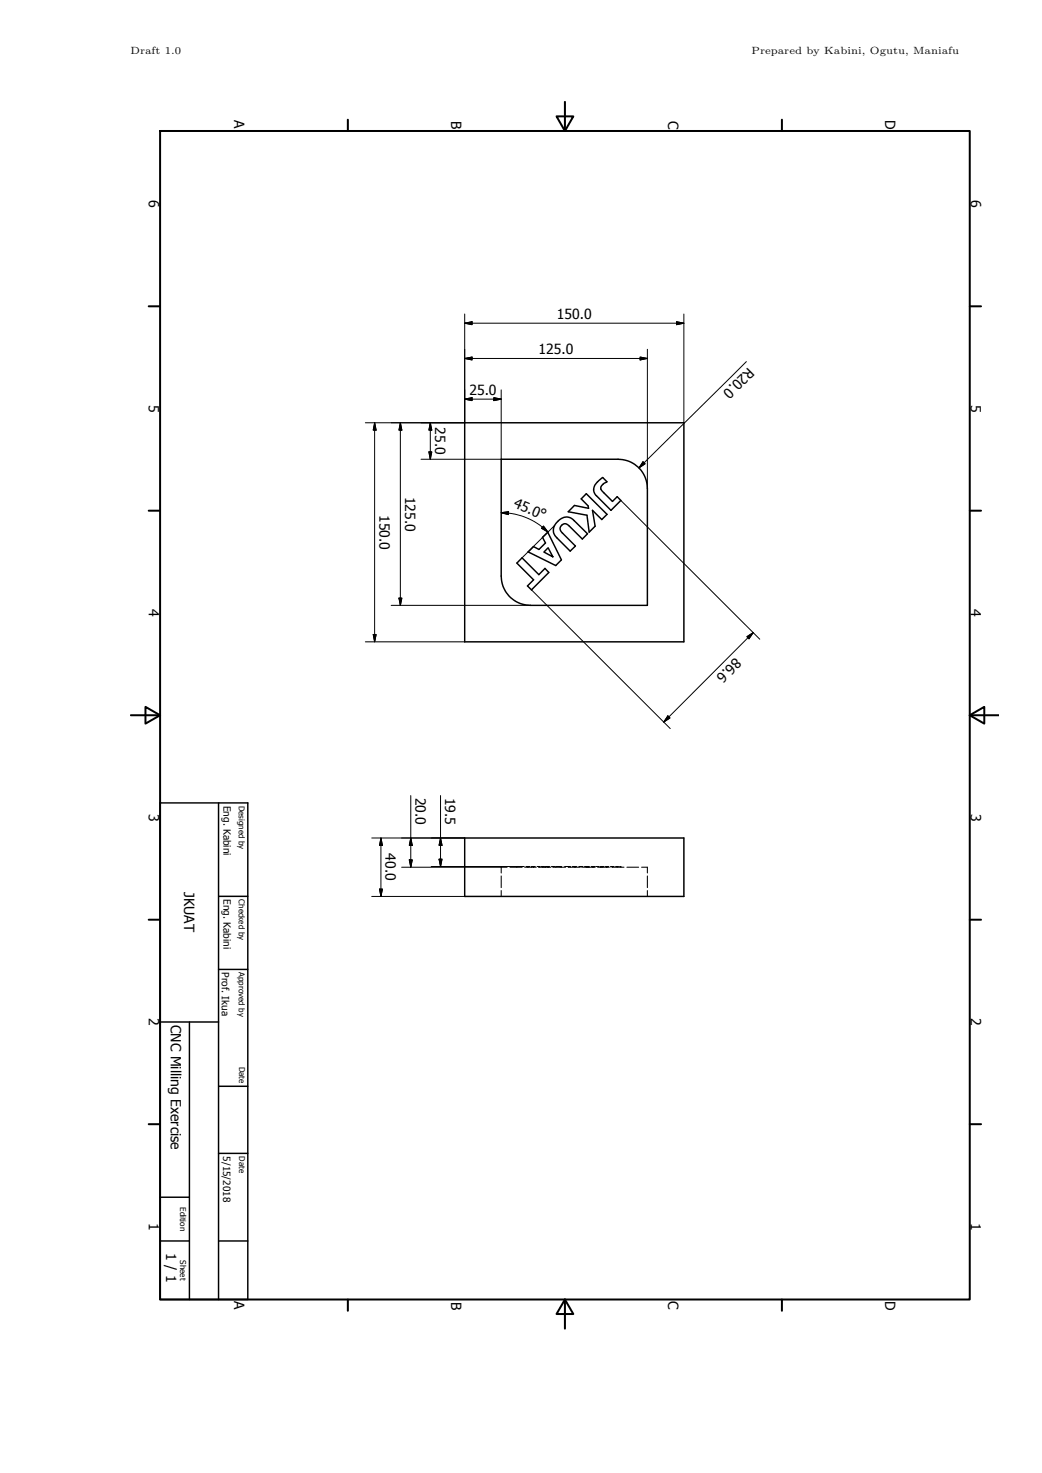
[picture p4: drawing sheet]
<svg xmlns="http://www.w3.org/2000/svg" width="210mm" height="297mm" viewBox="0 0 210 297" stroke-linecap="round" stroke-linejoin="round" font-family="sans-serif">
<g fill="none" stroke="#000" stroke-width=".3">
<path d="M93.7 85.2h44.1v44.2h-44.1zM101 92.6h23.6a5.9 5.9 0 0 1 5.9 5.9v23.6h-23.6a5.9 5.9 0 0 1-5.9-5.9zM120.3 97.3l1.2-1 .8 .8a1.44 1.44 0 0 0-1.1 1.6l2.2 2.4 1-1 .7 .8-2 2-3-3.1a1.79 1.79 0 0 1 .2-2.5zM105.2 112.5l3.4 3.4 1.2-1.3 .8 .8-3.5 3.5-.8-.8 1.2-1.2-3.3-3.4zM109.3 108.4l1.1-1.1 2.7 5.6-1.1 1.1-5.6-2.7 1.1-1.1 1.1 .6 1.3-1.3zM110.5 110.5l.9 1.8-1.8-1zM112.6 104.9a2.04 2.04 0 0 1 3.1 .1l2.7 2.6-1 1.1-2.6-2.6a1.01 1.01 0 0 0-1.6-.2 1.01 1.01 0 0 0 .2 1.6l2.6 2.6-1.1 1-2.6-2.6a2.2 2.2 0 0 1 .3-3.6zM115.8 101.9l2.8 .6-.1-.5-1.4-1.4 1.1-1.1 4.1 4.2-1 1.1-1.9-1.9 .5 3.2-1.2 1.2-.4-3.4-3.8-.7zM32.3 161.9h17.6v100.1h-17.6zM44 161.9v100.1M93.7 169h44.1v11.7h-44.1zM44 180.7h5.9"/>
<path d="M44 195.5h5.9M32.3 206.1h11.7M38.2 206.1v55.9M44 219h5.9M44 232.6h5.9M32.3 250.2h5.9M32.3 241.4h5.9M44 250.2h5.9"/>
</g>
<g fill="none" stroke="#000" stroke-width=".21">
<path d="M101 176.6v2.4M101 179.6v1.1M102.2 174.9h-1.2v1.1M102.8 174.9h2.3M104.2 174.8v.1M104.5 174.7l-.3 .1M104.9 174.7h.7M105.2 174.7v.1M105.2 174.8v.1M105.7 174.9h2.4M106.3 174.7v.1M106.3 174.8v.1"/>
<path d="M106.4 174.8v.1M106.8 174.7h-.8M107.1 174.7v.1M107.1 174.8v.1M107.1 174.7h.4M107.5 174.8v.1M107.5 174.7v.1M107.9 174.7l-.4 .1M108.6 174.7v.1M108.6 174.8v.1M108.7 174.9h2.3M108.9 174.7h-.6"/>
<path d="M109.3 174.8v.1M109.6 174.7v.1M109.6 174.8v.1M109.7 174.7h-.6M109.8 174.7v.1M109.8 174.8v.1M109.9 174.7v.1M109.9 174.8v.1M110 174.7h.7M110.4 174.7v.1M110.4 174.8v.1M110.5 174.7v.1"/>
<path d="M110.5 174.8v.1M110.6 174.7v.1M110.6 174.8v.1M111.1 174.7h.4M111.4 174.7v.1M111.4 174.8v.1M111.5 174.7v.1M111.5 174.8v.1M111.5 174.7h.3M111.6 174.9h2.4M112 174.7v.1M112 174.8v.1"/>
<path d="M112.1 174.7h1M112.9 174.7v.1M112.9 174.8v.1M113.1 174.7v.1M113.1 174.8v.1M113.8 174.7h.7M114.5 174.7h.4M114.5 174.7v.1M114.5 174.8v.1M114.6 174.9h2.3M114.9 174.7v.1M114.9 174.8v.1"/>
<path d="M115.8 174.8v.1M116 174.7v.1M116 174.8v.1M116.2 174.7h-.8M117.1 174.8v.1M117.4 174.7v.1M117.4 174.8v.1M117.5 174.7h-.8M117.5 174.9h2.3M118.2 174.8v.1M118.3 174.7v.1M118.3 174.8v.1"/>
<path d="M118.4 174.7v.1M118.4 174.8v.1M118.5 174.7v.1M118.5 174.8v.1M118.6 174.7v.1M118.6 174.8v.1M118.7 174.7h-.9M118.7 174.7v.1M118.7 174.8v.1M119.2 174.7h.4M119.4 174.7v.1M119.4 174.8v.1"/>
<path d="M119.6 174.7h.3M119.6 174.7h.1M119.6 174.7v.1M119.6 174.8v.1M119.9 174.7v.1M119.9 174.8v.1M120.2 174.7h.6M120.4 174.9h2.4M121.1 174.7v.1M121.1 174.8v.1M121.3 174.7v.1M121.3 174.8v.1"/>
<path d="M121.5 174.8v.1M121.7 174.7h-.6M122.2 174.7v.1M122.2 174.8v.1M122.3 174.7v.1M122.3 174.8v.1M122.7 174.7h-.7M123.1 174.7v.1M123.1 174.8v.1M123.4 174.9h2.4M123.4 174.8v.1M123.7 174.7h-.6"/>
<path d="M124.4 174.8v.1M124.6 174.7h-.5M124.9 174.7h.2M125.1 174.7v.1M125.1 174.8v.1M126.3 174.9h2.4M129.3 174.9h1.2v1.1M130.5 176.6v2.4M130.5 179.6v1.1"/>
</g>
<g fill="none" stroke="#000" stroke-width=".4">
<path d="M32.3 26.4h163.1v235.6h-163.1zM70.1 24.1v2.3M112.2 23.5h3.3l-1.6 2.9zM113.9 20.5v5.9M157.6 24.1v2.3M30 61.8h2.3M195.4 61.8h2.3M30 103h2.3M195.4 103h2.3M26.4 144.2h5.9M29.3 142.5l3 1.7-3 1.7zM195.4 144.2h5.9"/>
<path d="M195.4 144.2l3-1.7v3.4zM30 185.4h2.3M195.4 185.4h2.3M30 226.7h2.3M195.4 226.7h2.3M70.1 262v2.3M113.9 262l1.6 2.9h-3.3zM113.9 262v5.9M157.6 262v2.3"/>
</g>
<g fill="none" stroke="#000" stroke-width=".2">
<path d="M93.7 72.3h36.8M93.7 65.2l1.4-.3v.6zM93.7 72.3l1.4-.3v.6zM93.7 65.2h44.1M93.7 63.3v21.9h-20.1M101 78.6v14h-16.1M129 72l1.5 .3-1.5 .3zM130.5 70.4v28.1M136.3 64.9l1.5 .3-1.5 .3zM137.8 63.3v21.9M150.4 72.9l-21.6 21.4M75.5 85.2l.3 1.5h-.6z"/>
<path d="M75.5 85.2v44.2M80.7 85.2l.3 1.5h-.6zM80.7 85.2v36.9M86.4 91.1h.6l-.3 1.5zM86.7 85.2v7.4M86.7 85.2l.3 1.5h-.6zM93.7 80.5l1.4-.3v.6zM93.7 80.5h7.3M99.5 80.2l1.5 .3-1.5 .3zM129.6 93.1l.4 .4-1.2 .8zM101 103.4l1.5-.2v.6zM101 103.4a13.4 13.4 0 0 1 9.4 3.9"/>
<path d="M107.1 118.9l28 28M109.5 106.1l.9 1.2-1.3-.8zM111.8 106l-6.6 6.5M125.1 100.9l28 28M73.6 129.4h20.1M75.2 127.9h.6l-.3 1.5zM78.8 122.1h28.1M80.4 120.6h.6l-.3 1.5zM150.5 128.4l1.3-.8-.8 1.2zM151.8 127.6l-18 18M134.6 144.3l.4 .5-1.2 .8zM74.9 169h18.8"/>
<path d="M76.5 179.3h.6l-.3 1.4zM76.8 169v11.7M76.8 169l.3 1.4h-.6zM80.9 174.9h20.1M82.5 173.4h.6l-.3 1.5zM82.8 169l.3 1.4h-.6zM82.8 160.4v14.5M86.9 174.7h18.3M88.5 173.2h.6l-.3 1.5zM88.8 160.4v14.3M88.8 169l.3 1.4h-.6zM74.9 180.7h18.8"/>
</g>
<g fill="#000" stroke="#000" stroke-width=".2">
<path d="M93.7 65.2l1.4-.3v.6zM93.7 72.3l1.4-.3v.6zM129 72l1.5 .3-1.5 .3zM136.3 64.9l1.5 .3-1.5 .3zM75.5 85.2l.3 1.5h-.6zM80.7 85.2l.3 1.5h-.6zM86.4 91.1h.6l-.3 1.5zM86.7 85.2l.3 1.5h-.6zM93.7 80.5l1.4-.3v.6zM99.5 80.2l1.5 .3-1.5 .3zM129.6 93.1l.4 .4-1.2 .8zM101 103.4l1.5-.2v.6z"/>
<path d="M109.5 106.1l.9 1.2-1.3-.8zM75.2 127.9h.6l-.3 1.5zM80.4 120.6h.6l-.3 1.5zM150.5 128.4l1.3-.8-.8 1.2zM134.6 144.3l.4 .5-1.2 .8zM76.5 179.3h.6l-.3 1.4zM76.8 169l.3 1.4h-.6zM82.5 173.4h.6l-.3 1.5zM82.8 169l.3 1.4h-.6zM88.5 173.2h.6l-.3 1.5zM88.8 169l.3 1.4h-.6z"/>
</g>
<g font-size="2.8">
<text x="47.2" y="24.3" transform="rotate(90 47.2 24.3)">A</text>
<text x="91" y="24.3" transform="rotate(90 91 24.3)">B</text>
<text x="134.7" y="24.3" transform="rotate(90 134.7 24.3)">C</text>
<text x="178.4" y="24.2" transform="rotate(90 178.4 24.2)">D</text>
<text x="30" y="40.4" transform="rotate(90 30 40.4)">6</text>
<text x="195.7" y="40.4" transform="rotate(90 195.7 40.4)">6</text>
<text x="112.2" y="64.2">150.0</text>
<text x="108.6" y="71.4">125.0</text>
<text x="150.8" y="73.9" transform="rotate(135 150.8 73.9)">R20.0</text>
<text x="30" y="81.6" transform="rotate(90 30 81.6)">5</text>
<text x="94.6" y="79.5">25.0</text>
<text x="195.7" y="81.6" transform="rotate(90 195.7 81.6)">5</text>
<text x="87.7" y="86.2" transform="rotate(90 87.7 86.2)">25.0</text>
<text x="81.6" y="100.1" transform="rotate(90 81.6 100.1)">125.0</text>
<text x="76.5" y="103.8" transform="rotate(90 76.5 103.8)">150.0</text>
<text x="103.3" y="102.2" transform="rotate(23 103.3 102.2)">45.0°</text>
<text x="30" y="122.8" transform="rotate(90 30 122.8)">4</text>
<text x="195.7" y="122.8" transform="rotate(90 195.7 122.8)">4</text>
<text x="148.2" y="132.5" transform="rotate(135 148.2 132.5)">86.6</text>
<text x="83.7" y="160.8" transform="rotate(90 83.7 160.8)">20.0</text>
<text x="89.7" y="160.8" transform="rotate(90 89.7 160.8)">19.5</text>
<text x="30" y="164" transform="rotate(90 30 164)">3</text>
<text x="195.7" y="164" transform="rotate(90 195.7 164)">3</text>
<text x="77.7" y="172.1" transform="rotate(90 77.7 172.1)">40.0</text>
<text x="37.1" y="179.8" transform="rotate(90 37.1 179.8)">JKUAT</text>
<text x="30" y="205.3" transform="rotate(90 30 205.3)">2</text>
<text x="34.4" y="206.6" transform="rotate(90 34.4 206.6)">CNC Milling Exercise</text>
<text x="195.7" y="205.3" transform="rotate(90 195.7 205.3)">2</text>
<text x="30" y="246.5" transform="rotate(90 30 246.5)">1</text>
<text x="195.7" y="246.5" transform="rotate(90 195.7 246.5)">1</text>
<text x="33.5" y="252.7" transform="rotate(90 33.5 252.7)">1 / 1</text>
<text x="47.2" y="262.4" transform="rotate(90 47.2 262.4)">A</text>
<text x="91" y="262.4" transform="rotate(90 91 262.4)">B</text>
<text x="134.7" y="262.4" transform="rotate(90 134.7 262.4)">C</text>
<text x="178.4" y="262.3" transform="rotate(90 178.4 262.3)">D</text>
</g>
<g font-size="2.1">
<text x="26.3" y="10.9">Draft 1.0</text>
<text x="151.5" y="10.9">Prepared by Kabini, Ogutu, Maniafu</text>
</g>
<g font-size="2">
<text x="45.1" y="162.5" transform="rotate(90 45.1 162.5)">Eng. Kabini</text>
<text x="45.1" y="181.3" transform="rotate(90 45.1 181.3)">Eng. Kabini</text>
<text x="44.7" y="196" transform="rotate(90 44.7 196)">Prof. Ikua</text>
<text x="45" y="233.1" transform="rotate(90 45 233.1)">5/15/2018</text>
</g>
<g font-size="1.6">
<text x="48.1" y="162.5" transform="rotate(90 48.1 162.5)">Designed by</text>
<text x="48.1" y="181.3" transform="rotate(90 48.1 181.3)">Checked by</text>
<text x="48.1" y="196" transform="rotate(90 48.1 196)">Approved by</text>
<text x="48.2" y="215.1" transform="rotate(90 48.2 215.1)">Date</text>
<text x="48.2" y="233.1" transform="rotate(90 48.2 233.1)">Date</text>
<text x="36.3" y="243.4" transform="rotate(90 36.3 243.4)">Edition</text>
<text x="36.3" y="254.1" transform="rotate(90 36.3 254.1)">Sheet</text>
</g>
</svg>
